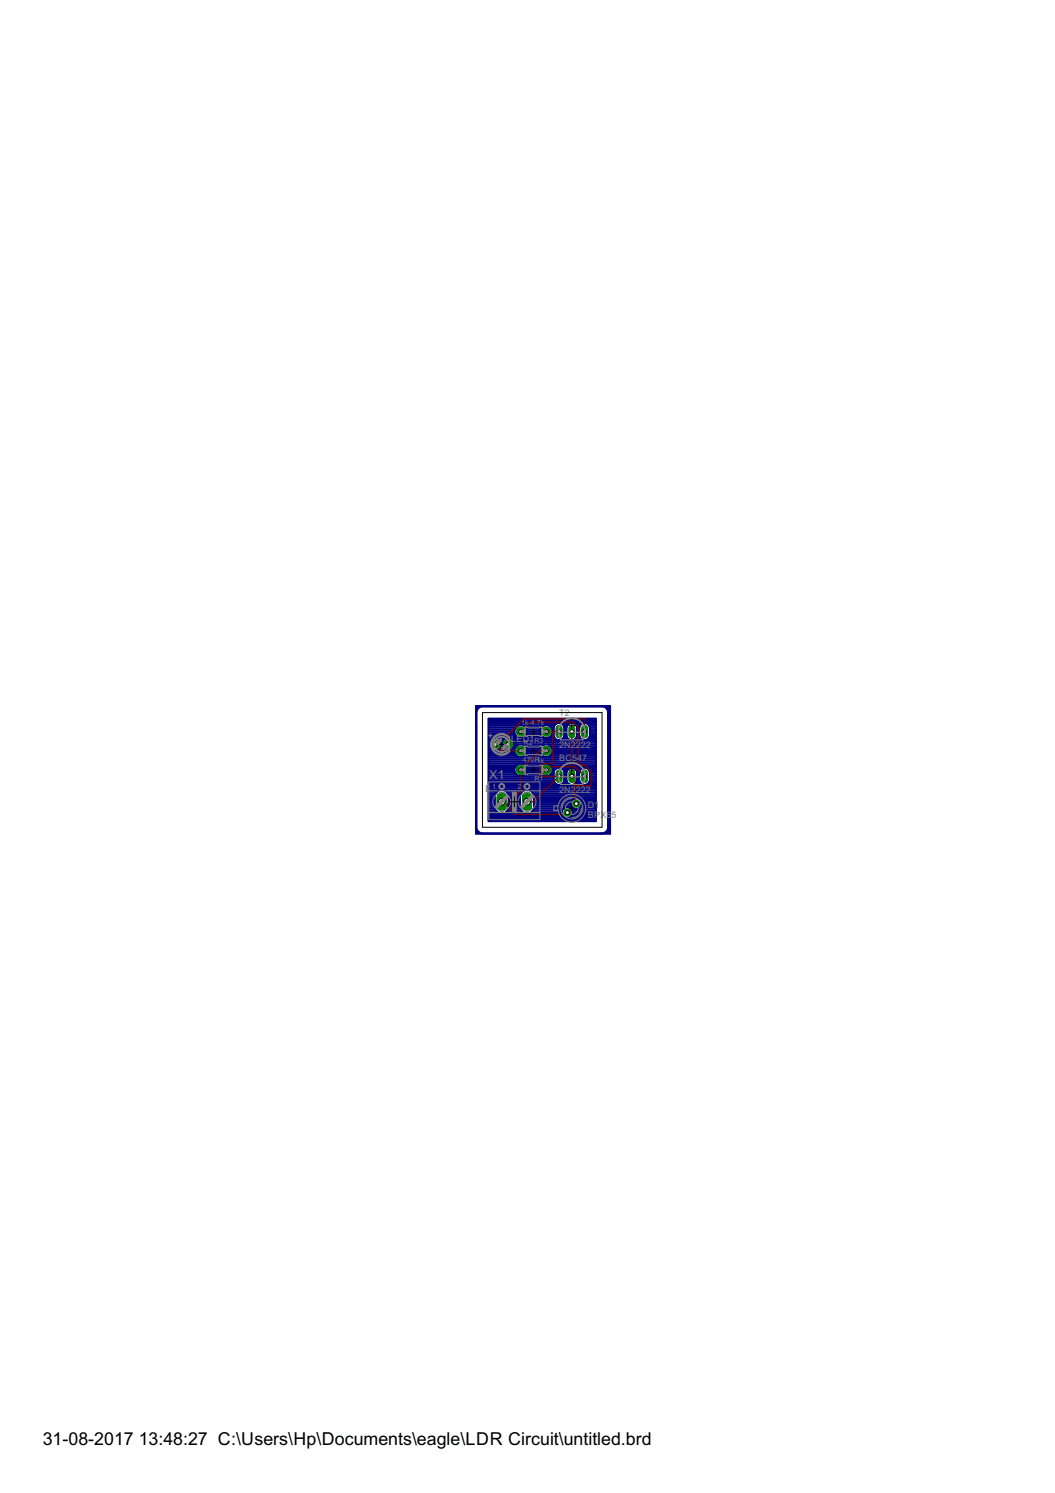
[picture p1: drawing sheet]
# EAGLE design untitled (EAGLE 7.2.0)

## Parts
BC547  2N2222  [TO92-EBC-OVAL]
D1  BPX65  [BPX65]
LED1  LED3MM  [LED3MM]
R1  1k  R-US_0204/5  [0204/5]
R2  470R  R-US_0204/5  [0204/5]
R3  1k-4.7k  R-US_0204/5  [0204/5]
T2  2N2222  [TO92-EBC-OVAL]
X1  AK500/2  [AK500/2]

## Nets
N$1: D1.A R1.2 R2.2 X1.1
N$2: BC547.B D1.K(C) R3.2
N$3: BC547.C R1.1 T2.B
N$4: BC547.E R3.1 T2.E X1.2
N$5: LED1.A R2.1
N$6: LED1.K(C) T2.C
